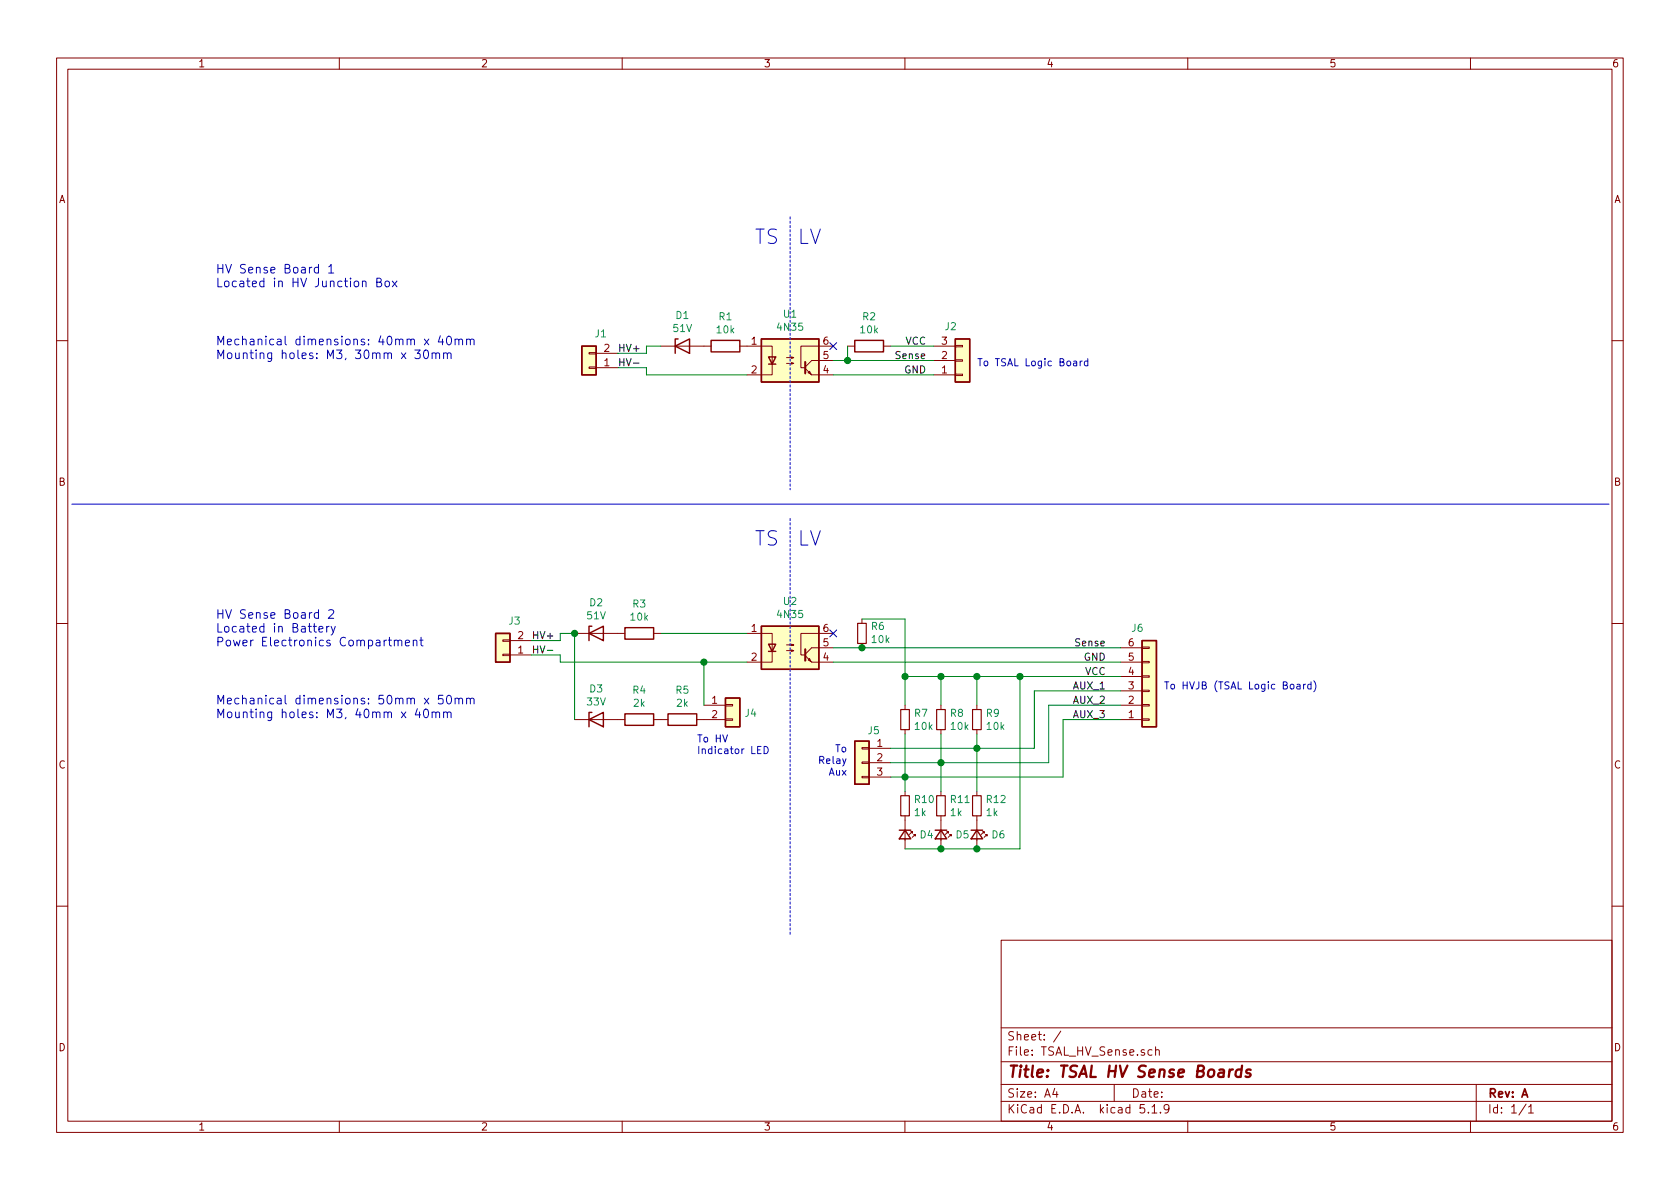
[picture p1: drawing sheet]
EESchema Schematic File Version 4
EELAYER 30 0
EELAYER END
$Descr A4 11693 8268
encoding utf-8
Sheet 1 1
Title "TSAL HV Sense Boards"
Date ""
Rev "A"
Comp ""
Comment1 ""
Comment2 ""
Comment3 ""
Comment4 ""
$EndDescr
$Comp
L Device:R R2
U 1 1
P 6050 2400
F 0 "R2" V 5843 2400 50  0000 C CNN
F 1 "10k" V 5934 2400 50  0000 C CNN
F 2 "Resistor_SMD:R_0805_2012Metric_Pad1.15x1.40mm_HandSolder" V 5980 2400 50  0001 C CNN
F 3 "~" H 6050 2400 50  0001 C CNN
F 4 "RC0805FR-0710KL" H 6050 2400 50  0001 C CNN "Part"
	1    6050 2400
	0    1    1    0   
$EndComp
Wire Wire Line
	7300 4900 7800 4900
Wire Wire Line
	7200 4800 7800 4800
Wire Wire Line
	7400 5000 7400 5400
Wire Wire Line
	7300 4900 7300 5300
Wire Wire Line
	7200 4800 7200 5200
$Comp
L Connector_Generic:Conn_01x03 J2
U 1 1
P 6700 2500
F 0 "J2" H 6618 2267 50  0000 C CNN
F 1 "Mini-SPOX" H 6618 2726 50  0001 C CNN
F 2 "Connector_Molex:Molex_SPOX_5267-03A_1x03_P2.50mm_Vertical" H 6700 2500 50  0001 C CNN
F 3 "~" H 6700 2500 50  0001 C CNN
F 4 "22035035" H 6700 2500 50  0001 C CNN "Part"
	1    6700 2500
	1    0    0    1   
$EndComp
Wire Wire Line
	7400 5000 7800 5000
Text Label 7700 5000 2    50   ~ 0
AUX_3
Text Label 7700 4900 2    50   ~ 0
AUX_2
Text Label 7700 4800 2    50   ~ 0
AUX_1
Wire Wire Line
	6000 4300 6300 4300
$Comp
L Device:R_Small R6
U 1 1
P 6000 4400
F 0 "R6" H 5941 4354 50  0000 R CNN
F 1 "10k" H 5941 4445 50  0000 R CNN
F 2 "Resistor_SMD:R_0805_2012Metric_Pad1.15x1.40mm_HandSolder" H 6000 4400 50  0001 C CNN
F 3 "~" H 6000 4400 50  0001 C CNN
F 4 "RC0805FR-0710KL" H 6000 4400 50  0001 C CNN "Part"
	1    6000 4400
	-1   0    0    1   
$EndComp
Connection ~ 6300 5400
Wire Wire Line
	6200 5400 6300 5400
Wire Wire Line
	6200 5300 6550 5300
Wire Wire Line
	6200 5200 6800 5200
Wire Wire Line
	6300 5100 6300 5400
Connection ~ 6550 5300
Wire Wire Line
	6550 5100 6550 5300
Wire Wire Line
	6800 5100 6800 5200
$Comp
L Device:R_Small R7
U 1 1
P 6300 5000
F 0 "R7" H 6359 5046 50  0000 L CNN
F 1 "10k" H 6359 4955 50  0000 L CNN
F 2 "Resistor_SMD:R_0805_2012Metric_Pad1.15x1.40mm_HandSolder" H 6300 5000 50  0001 C CNN
F 3 "~" H 6300 5000 50  0001 C CNN
F 4 "RC0805FR-0710KL" H 6300 5000 50  0001 C CNN "Part"
	1    6300 5000
	1    0    0    -1  
$EndComp
$Comp
L Device:R_Small R8
U 1 1
P 6550 5000
F 0 "R8" H 6609 5046 50  0000 L CNN
F 1 "10k" H 6609 4955 50  0000 L CNN
F 2 "Resistor_SMD:R_0805_2012Metric_Pad1.15x1.40mm_HandSolder" H 6550 5000 50  0001 C CNN
F 3 "~" H 6550 5000 50  0001 C CNN
F 4 "RC0805FR-0710KL" H 6550 5000 50  0001 C CNN "Part"
	1    6550 5000
	1    0    0    -1  
$EndComp
$Comp
L Device:R_Small R9
U 1 1
P 6800 5000
F 0 "R9" H 6859 5046 50  0000 L CNN
F 1 "10k" H 6859 4955 50  0000 L CNN
F 2 "Resistor_SMD:R_0805_2012Metric_Pad1.15x1.40mm_HandSolder" H 6800 5000 50  0001 C CNN
F 3 "~" H 6800 5000 50  0001 C CNN
F 4 "RC0805FR-0710KL" H 6800 5000 50  0001 C CNN "Part"
	1    6800 5000
	1    0    0    -1  
$EndComp
Wire Notes Line
	5500 3600 5500 6500
Wire Notes Line
	5500 1500 5500 3400
Text Notes 5250 3800 0    100  ~ 0
TS
Text Notes 5550 3800 0    100  ~ 0
LV
Wire Notes Line style solid
	500  3500 11200 3500
Text Label 7700 4600 2    50   ~ 0
GND
Text Label 7700 4500 2    50   ~ 0
Sense
Text Label 7700 4700 2    50   ~ 0
VCC
$Comp
L Device:R R3
U 1 1
P 4450 4400
F 0 "R3" V 4243 4400 50  0000 C CNN
F 1 "10k" V 4334 4400 50  0000 C CNN
F 2 "Resistor_THT:R_Axial_DIN0309_L9.0mm_D3.2mm_P12.70mm_Horizontal" V 4380 4400 50  0001 C CNN
F 3 "~" H 4450 4400 50  0001 C CNN
F 4 "RSMF1JT10K0" H 4450 4400 50  0001 C CNN "Part"
	1    4450 4400
	0    1    1    0   
$EndComp
NoConn ~ 5800 4400
$Comp
L Device:D_Zener D1
U 1 1
P 4750 2400
F 0 "D1" H 4750 2616 50  0000 C CNN
F 1 "51V" H 4750 2525 50  0000 C CNN
F 2 "Diode_THT:D_DO-41_SOD81_P10.16mm_Horizontal" H 4750 2400 50  0001 C CNN
F 3 "~" H 4750 2400 50  0001 C CNN
F 4 "1N5942B" H 4750 2524 50  0001 C CNN "Part"
	1    4750 2400
	1    0    0    -1  
$EndComp
Text Notes 5550 1700 0    100  ~ 0
LV
Text Notes 5250 1700 0    100  ~ 0
TS
Wire Wire Line
	6500 2600 5800 2600
Connection ~ 5900 2500
Wire Wire Line
	5900 2500 6500 2500
Wire Wire Line
	6500 2400 6200 2400
Text Label 6450 2600 2    50   ~ 0
GND
Text Label 6450 2500 2    50   ~ 0
Sense
Text Label 6450 2400 2    50   ~ 0
VCC
Wire Wire Line
	5900 2400 5900 2500
Wire Wire Line
	5800 2500 5900 2500
Text Label 4300 2550 0    50   ~ 0
HV-
Text Label 4300 2450 0    50   ~ 0
HV+
Wire Wire Line
	4500 2550 4300 2550
Wire Wire Line
	4300 2450 4500 2450
$Comp
L Device:R R1
U 1 1
P 5050 2400
F 0 "R1" V 4843 2400 50  0000 C CNN
F 1 "10k" V 4934 2400 50  0000 C CNN
F 2 "Resistor_THT:R_Axial_DIN0309_L9.0mm_D3.2mm_P12.70mm_Horizontal" V 4980 2400 50  0001 C CNN
F 3 "~" H 5050 2400 50  0001 C CNN
F 4 "RSMF1JT10K0" H 5050 2400 50  0001 C CNN "Part"
	1    5050 2400
	0    1    1    0   
$EndComp
NoConn ~ 5800 2400
$Comp
L Isolator:4N35 U1
U 1 1
P 5500 2500
F 0 "U1" H 5500 2825 50  0000 C CNN
F 1 "4N35" H 5500 2734 50  0000 C CNN
F 2 "Package_DIP:DIP-6_W7.62mm" H 5300 2300 50  0001 L CIN
F 3 "https://www.vishay.com/docs/81181/4n35.pdf" H 5500 2500 50  0001 L CNN
F 4 "4N35" H 5500 2500 50  0001 C CNN "Part"
	1    5500 2500
	1    0    0    -1  
$EndComp
$Comp
L Connector_Generic:Conn_01x03 J5
U 1 1
P 6000 5300
F 0 "J5" H 5918 5525 50  0000 C CNN
F 1 "Mini-SPOX" H 5918 5526 50  0001 C CNN
F 2 "Connector_Molex:Molex_SPOX_5267-03A_1x03_P2.50mm_Vertical" H 6000 5300 50  0001 C CNN
F 3 "~" H 6000 5300 50  0001 C CNN
F 4 "22035035" H 6000 5300 50  0001 C CNN "Part"
	1    6000 5300
	-1   0    0    -1  
$EndComp
$Comp
L Connector_Generic:Conn_01x06 J6
U 1 1
P 8000 4800
F 0 "J6" H 7918 4367 50  0000 C CNN
F 1 "Mini-SPOX" H 7918 4366 50  0001 C CNN
F 2 "Connector_Molex:Molex_SPOX_5267-06A_1x06_P2.50mm_Vertical" H 8000 4800 50  0001 C CNN
F 3 "~" H 8000 4800 50  0001 C CNN
F 4 "22035065" H 8000 4800 50  0001 C CNN "Part"
	1    8000 4800
	1    0    0    1   
$EndComp
$Comp
L Connector_Generic:Conn_01x02 J4
U 1 1
P 5100 4900
F 0 "J4" H 5180 4846 50  0000 L CNN
F 1 "Mini-SPOX" H 5180 4801 50  0001 L CNN
F 2 "Connector_Molex:Molex_SPOX_5267-02A_1x02_P2.50mm_Vertical" H 5100 4900 50  0001 C CNN
F 3 "~" H 5100 4900 50  0001 C CNN
F 4 "22035025" H 5100 4900 50  0001 C CNN "Part"
	1    5100 4900
	1    0    0    -1  
$EndComp
$Comp
L Device:R R4
U 1 1
P 4450 5000
F 0 "R4" V 4243 5000 50  0000 C CNN
F 1 "2k" V 4334 5000 50  0000 C CNN
F 2 "Resistor_THT:R_Axial_DIN0309_L9.0mm_D3.2mm_P12.70mm_Horizontal" V 4380 5000 50  0001 C CNN
F 3 "~" H 4450 5000 50  0001 C CNN
F 4 "RSMF1JT2K00" H 4450 5000 50  0001 C CNN "Part"
	1    4450 5000
	0    1    1    0   
$EndComp
Wire Wire Line
	6300 4700 6300 4900
Wire Wire Line
	6550 4900 6550 4700
Connection ~ 6550 4700
Wire Wire Line
	6550 4700 6300 4700
Wire Wire Line
	6800 4900 6800 4700
Wire Wire Line
	6800 4700 6550 4700
Wire Wire Line
	6300 4300 6300 4700
Connection ~ 6300 4700
Wire Wire Line
	6800 5200 7200 5200
Connection ~ 6800 5200
Wire Wire Line
	6550 5300 7300 5300
Wire Wire Line
	6300 5400 7400 5400
Connection ~ 6800 4700
Wire Wire Line
	6000 4500 7800 4500
Connection ~ 6000 4500
$Comp
L Device:R_Small R10
U 1 1
P 6300 5600
F 0 "R10" H 6359 5646 50  0000 L CNN
F 1 "1k" H 6359 5555 50  0000 L CNN
F 2 "Resistor_SMD:R_0805_2012Metric_Pad1.15x1.40mm_HandSolder" H 6300 5600 50  0001 C CNN
F 3 "~" H 6300 5600 50  0001 C CNN
F 4 "RC0805FR-071KL" H 6300 5600 50  0001 C CNN "Part"
	1    6300 5600
	1    0    0    -1  
$EndComp
$Comp
L Device:R_Small R11
U 1 1
P 6550 5600
F 0 "R11" H 6609 5646 50  0000 L CNN
F 1 "1k" H 6609 5555 50  0000 L CNN
F 2 "Resistor_SMD:R_0805_2012Metric_Pad1.15x1.40mm_HandSolder" H 6550 5600 50  0001 C CNN
F 3 "~" H 6550 5600 50  0001 C CNN
F 4 "RC0805FR-071KL" H 6550 5600 50  0001 C CNN "Part"
	1    6550 5600
	1    0    0    -1  
$EndComp
$Comp
L Device:R_Small R12
U 1 1
P 6800 5600
F 0 "R12" H 6859 5646 50  0000 L CNN
F 1 "1k" H 6859 5555 50  0000 L CNN
F 2 "Resistor_SMD:R_0805_2012Metric_Pad1.15x1.40mm_HandSolder" H 6800 5600 50  0001 C CNN
F 3 "~" H 6800 5600 50  0001 C CNN
F 4 "RC0805FR-071KL" H 6800 5600 50  0001 C CNN "Part"
	1    6800 5600
	1    0    0    -1  
$EndComp
$Comp
L Device:LED_Small D4
U 1 1
P 6300 5800
F 0 "D4" V 6300 5898 50  0000 L CNN
F 1 "LED" V 6345 5898 50  0001 L CNN
F 2 "LED_THT:LED_D3.0mm" V 6300 5800 50  0001 C CNN
F 3 "~" V 6300 5800 50  0001 C CNN
	1    6300 5800
	0    1    1    0   
$EndComp
$Comp
L Device:LED_Small D5
U 1 1
P 6550 5800
F 0 "D5" V 6550 5898 50  0000 L CNN
F 1 "LED" V 6595 5898 50  0001 L CNN
F 2 "LED_THT:LED_D3.0mm" V 6550 5800 50  0001 C CNN
F 3 "~" V 6550 5800 50  0001 C CNN
	1    6550 5800
	0    1    1    0   
$EndComp
$Comp
L Device:LED_Small D6
U 1 1
P 6800 5800
F 0 "D6" V 6800 5898 50  0000 L CNN
F 1 "LED" V 6845 5898 50  0001 L CNN
F 2 "LED_THT:LED_D3.0mm" V 6800 5800 50  0001 C CNN
F 3 "~" V 6800 5800 50  0001 C CNN
	1    6800 5800
	0    1    1    0   
$EndComp
Wire Wire Line
	6300 5400 6300 5500
Wire Wire Line
	6550 5500 6550 5300
Wire Wire Line
	6800 5200 6800 5500
Text Notes 5900 5400 2    50   ~ 0
To\nRelay\nAux
Wire Wire Line
	5800 4500 6000 4500
Wire Wire Line
	5800 4600 7800 4600
Text Notes 8100 4800 0    50   ~ 0
To HVJB (TSAL Logic Board)
Text Notes 6800 2550 0    50   ~ 0
To TSAL Logic Board
Wire Wire Line
	6800 4700 7100 4700
Wire Wire Line
	6300 5900 6550 5900
Wire Wire Line
	7100 5900 7100 4700
Connection ~ 6550 5900
Wire Wire Line
	6550 5900 6800 5900
Connection ~ 6800 5900
Wire Wire Line
	6800 5900 7100 5900
Connection ~ 7100 4700
Wire Wire Line
	7100 4700 7800 4700
$Comp
L Device:D_Zener D2
U 1 1
P 4150 4400
F 0 "D2" H 4150 4616 50  0000 C CNN
F 1 "51V" H 4150 4525 50  0000 C CNN
F 2 "Diode_THT:D_DO-41_SOD81_P10.16mm_Horizontal" H 4150 4400 50  0001 C CNN
F 3 "~" H 4150 4400 50  0001 C CNN
F 4 "1N5942B" H 4150 4400 50  0001 C CNN "Part"
	1    4150 4400
	1    0    0    -1  
$EndComp
$Comp
L Connector_Generic:Conn_01x02 J3
U 1 1
P 3500 4550
F 0 "J3" H 3418 4317 50  0000 C CNN
F 1 "Micro-Fit" H 3418 4316 50  0001 C CNN
F 2 "Connector_Molex:Molex_Micro-Fit_3.0_43650-0215_1x02_P3.00mm_Vertical" H 3500 4550 50  0001 C CNN
F 3 "~" H 3500 4550 50  0001 C CNN
F 4 "43650-0216" H 3500 4550 50  0001 C CNN "Part"
	1    3500 4550
	-1   0    0    1   
$EndComp
Wire Wire Line
	3700 4450 3900 4450
Wire Wire Line
	3900 4550 3700 4550
Text Label 3700 4450 0    50   ~ 0
HV+
Text Label 3700 4550 0    50   ~ 0
HV-
Wire Wire Line
	4000 4400 3900 4400
Wire Wire Line
	3900 4400 3900 4450
Wire Wire Line
	3900 4550 3900 4600
Wire Wire Line
	4600 2400 4500 2400
Wire Wire Line
	4500 2400 4500 2450
Wire Wire Line
	4500 2600 4500 2550
Wire Wire Line
	4500 2600 5200 2600
$Comp
L Device:D_Zener D3
U 1 1
P 4150 5000
F 0 "D3" H 4150 5216 50  0000 C CNN
F 1 "33V" H 4150 5125 50  0000 C CNN
F 2 "Diode_THT:D_DO-41_SOD81_P10.16mm_Horizontal" H 4150 5000 50  0001 C CNN
F 3 "~" H 4150 5000 50  0001 C CNN
F 4 "1N5937B" H 4150 5000 50  0001 C CNN "Part"
	1    4150 5000
	1    0    0    -1  
$EndComp
Wire Wire Line
	4000 4400 4000 5000
Connection ~ 4000 4400
$Comp
L Connector_Generic:Conn_01x02 J1
U 1 1
P 4100 2550
F 0 "J1" H 4018 2317 50  0000 C CNN
F 1 "Micro-Fit" H 4018 2316 50  0001 C CNN
F 2 "Connector_Molex:Molex_Micro-Fit_3.0_43650-0215_1x02_P3.00mm_Vertical" H 4100 2550 50  0001 C CNN
F 3 "~" H 4100 2550 50  0001 C CNN
F 4 "43650-0216" H 4100 2550 50  0001 C CNN "Part"
	1    4100 2550
	-1   0    0    1   
$EndComp
Text Notes 1500 2000 0    60   ~ 0
HV Sense Board 1\nLocated in HV Junction Box
Text Notes 1500 4500 0    60   ~ 0
HV Sense Board 2\nLocated in Battery\nPower Electronics Compartment
Text Notes 1500 2500 0    60   ~ 0
Mechanical dimensions: 40mm x 40mm\nMounting holes: M3, 30mm x 30mm
Text Notes 1500 5000 0    60   ~ 0
Mechanical dimensions: 50mm x 50mm\nMounting holes: M3, 40mm x 40mm
Text Notes 4850 5250 0    50   ~ 0
To HV\nIndicator LED
$Comp
L Device:R R5
U 1 1
P 4750 5000
F 0 "R5" V 4543 5000 50  0000 C CNN
F 1 "2k" V 4634 5000 50  0000 C CNN
F 2 "Resistor_THT:R_Axial_DIN0309_L9.0mm_D3.2mm_P12.70mm_Horizontal" V 4680 5000 50  0001 C CNN
F 3 "~" H 4750 5000 50  0001 C CNN
F 4 "RSMF1JT2K00" H 4750 5000 50  0001 C CNN "Part"
	1    4750 5000
	0    1    1    0   
$EndComp
Wire Wire Line
	3900 4600 4900 4600
Wire Wire Line
	4900 4600 4900 4900
Connection ~ 4900 4600
Wire Wire Line
	4600 4400 5200 4400
Wire Wire Line
	4900 4600 5200 4600
$Comp
L Isolator:4N35 U2
U 1 1
P 5500 4500
F 0 "U2" H 5500 4825 50  0000 C CNN
F 1 "4N35" H 5500 4734 50  0000 C CNN
F 2 "Package_DIP:DIP-6_W7.62mm" H 5300 4300 50  0001 L CIN
F 3 "https://www.vishay.com/docs/81181/4n35.pdf" H 5500 4500 50  0001 L CNN
F 4 "4N35" H 5500 4500 50  0001 C CNN "Part"
	1    5500 4500
	1    0    0    -1  
$EndComp
$EndSCHEMATC
